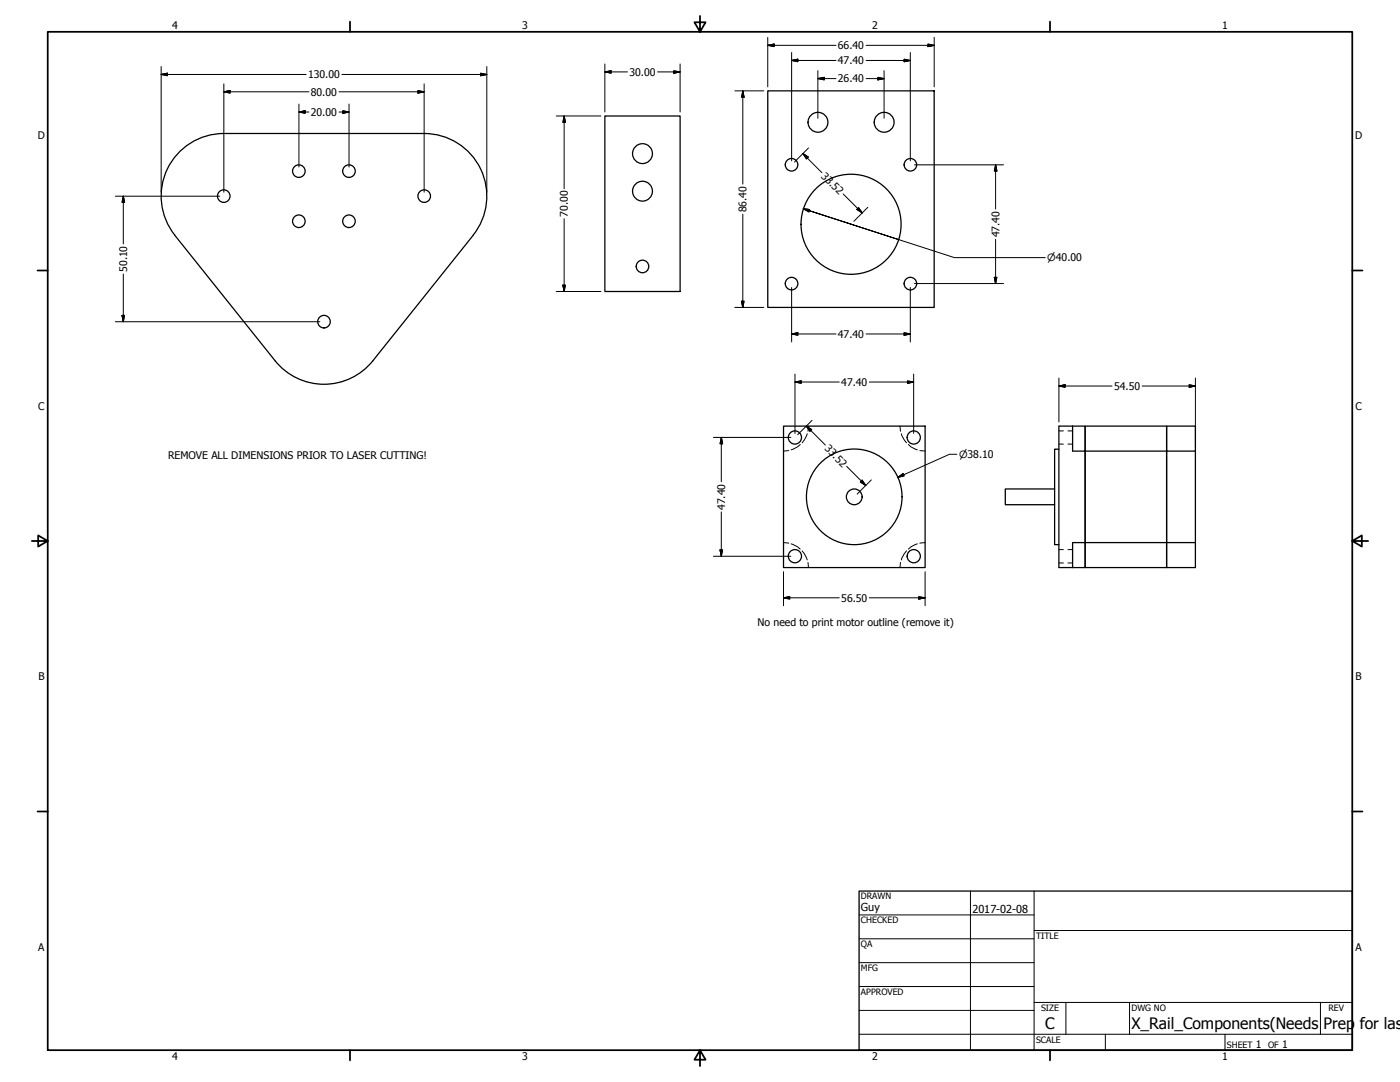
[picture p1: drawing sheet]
<svg xmlns="http://www.w3.org/2000/svg" width="559mm" height="432mm" viewBox="0 0 559 432" stroke-linecap="round" stroke-linejoin="round" font-family="sans-serif">
<!-- layer: Visible (ANSI) -->
<g fill="none" stroke="#000" stroke-width=".51">
<path d="M306.5 36.3h66.4v86.4h-66.4zM241.4 46.3h30.1v70h-30.1zM71.6 60.7a25 25 0 0 1 17.7-7.4h80a25 25 0 0 1 22.5 14.1 25 25 0 0 1-3 26.5l-40 50.1a25 25 0 0 1-39 0l-40-50.1a25 25 0 0 1 1.8-33.2zM312.7 170.1h56.6v56.4h-56.6zM422.7 179.3h-1.8v38.1h1.8M428.1 170.1h5v9.9h-5zM428.1 170.1h-5.4v56.4h5.4M433.1 170.1h32.5v9.9h-32.5zM465.6 170.1h11.5v9.9h-11.5zM420.9 195.1h-19.6v6.3h19.6M433.1 180v36.5h32.5v10h-32.5zM465.6 180v36.5h11.5v10h-11.5z"/>
<path d="M477.1 180v36.5M428.1 216.5h5v10h-5z"/>
<circle cx="326.5" cy="48.8" r="4"/>
<circle cx="352.9" cy="48.8" r="4"/>
<circle cx="89.3" cy="78.3" r="2.51"/>
<circle cx="119.3" cy="68.3" r="2.51"/>
<circle cx="139.3" cy="68.3" r="2.51"/>
<circle cx="169.3" cy="78.3" r="2.51"/>
<circle cx="256.4" cy="61.3" r="4"/>
<circle cx="256.4" cy="76.3" r="4"/>
<circle cx="315.9" cy="65.8" r="2.51"/>
<circle cx="363.4" cy="65.8" r="2.51"/>
<circle cx="119.3" cy="88.3" r="2.51"/>
<circle cx="139.3" cy="88.3" r="2.51"/>
<circle cx="339.7" cy="89.5" r="20"/>
<circle cx="256.4" cy="106.3" r="2.51"/>
<circle cx="315.9" cy="113.2" r="2.51"/>
<circle cx="363.4" cy="113.2" r="2.51"/>
<circle cx="129.3" cy="128.4" r="2.51"/>
<circle cx="317.3" cy="174.6" r="2.64"/>
<circle cx="364.7" cy="174.6" r="2.64"/>
<circle cx="341" cy="198.3" r="19.1"/>
<circle cx="341" cy="198.3" r="3.1"/>
<circle cx="317.3" cy="222" r="2.64"/>
<circle cx="364.7" cy="222" r="2.64"/>
</g>
<!-- layer: Hidden (ANSI) -->
<g fill="none" stroke="#000" stroke-width=".4">
<path d="M314.8 179.8l-2.1 .2M319.4 177.4l-1.1 1-2.5 1.1M322.2 173.1l-1.1 2.5-.9 1.1M322.7 170.1l-.2 2M359.2 170.1l.3 2M359.8 173.1l1.1 2.5 .9 1.1M362.6 177.4l1.1 1 2.4 1.1M367.2 179.8l2.1 .2M422.7 177.2h1.7M422.7 172h1.7M426.3 177.2h1.8M426.3 172h1.8"/>
<path d="M312.7 216.5l2.1 .3M315.8 217l2.5 1.2 1.1 .9M320.2 219.8l.9 1.2 1.1 2.5M361.8 219.8l-.9 1.2-1.1 2.5M366.1 217l-2.4 1.2-1.1 .9M369.3 216.5l-2.1 .3M422.7 219.3h1.7M426.3 219.3h1.8M322.5 224.5l.2 2M359.5 224.5l-.3 2M422.7 224.7h1.7M426.3 224.7h1.8"/>
</g>
<!-- layer: Border (ANSI) -->
<g fill="none" stroke="#000" stroke-width=".7">
<path d="M19 12.7h520.8v406.4h-520.8zM139.7 8.6v4.1M279.4 6.3v6.4l-2.2-3.8h4.4l-2.2 3.8M419.1 8.6v4.1M15 107.9h4M539.8 107.9h4M12.7 215.9h6.3l-3.8-2.2v4.4l3.8-2.2M539.8 215.9l3.8 2.2v-4.4l-3.8 2.2h6.3M15 323.8h4M539.8 323.8h4M139.7 419.1v4.1M279.4 419.1l2.2 3.8h-4.4l2.2-3.8v6.3"/>
<path d="M419.1 419.1v4.1"/>
</g>
<!-- layer: Title (ANSI) -->
<g fill="none" stroke="#000" stroke-width=".4">
<path d="M387.3 355.6v63.5M412.7 355.6v63.5M342.9 365.1h69.8M342.9 374.6h69.8M412.7 371.3h127.1M342.9 384.2h69.8M342.9 393.7h69.8M342.9 412.7h196.9M342.9 403.2h69.8M412.7 400h127.1M425.4 400v12.7M441.2 412.7v6.4"/>
<path d="M450.8 400v12.7M488.9 412.7v6.4M527 400v12.7"/>
</g>
<path d="M342.9 355.6h196.9v63.5h-196.9z" fill="none" stroke="#000" stroke-width=".51"/>
<!-- layer: Dimension (ANSI) -->
<g fill="none" stroke="#000" stroke-width=".4">
<path d="M306.5 18.1l2.5-.5v1zM306.5 18.1h27.2M306.5 14.9v19.8M345.7 18.1h27.2M370.4 17.6l2.5 .5-2.5 .5zM372.9 14.9v19.8M64.3 29.7l2.5-.5v1zM64.3 29.7h57.9M64.3 26.5v50.2M89.3 36.6l2.5-.5v1zM89.3 36.6h34M89.3 33.5v43.2"/>
<path d="M135.3 36.6h34M136.5 29.7h57.8M166.8 36.1l2.5 .5-2.5 .5zM169.3 33.5v43.2M191.8 29.2l2.5 .5-2.5 .5zM194.3 26.5v50.2M241.4 28.7l2.5-.4v.9zM241.4 28.7h9M241.4 25.5v19.2M262.4 28.7h9.1M268.9 28.3l2.6 .4-2.6 .5zM271.5 25.5v19.2"/>
<path d="M293.3 36.3h11.6M296.5 36.3l.5 2.5h-1zM296.5 36.3v37.2M316 24.1l2.5-.5v1zM316 24.1h17.7M316 21v43.2M326.5 31.4l2.5-.5v1zM326.5 31.4h7.2M326.5 28.2v19M345.7 31.4h7.2M345.7 24.1h17.6M350.4 30.9l2.5 .5-2.5 .5z"/>
<path d="M352.9 28.2v19M360.9 23.6l2.4 .5-2.4 .5zM363.3 21v43.2M119.3 44.7l2.5-.5v1zM119.3 44.7h4M119.3 41.5v25.2M135.3 44.7h4M136.8 44.2l2.5 .5-2.5 .5zM139.3 41.5v25.2M222 46.3h17.8M225.2 46.3l.5 2.5h-1zM225.2 46.3v29"/>
<path d="M322.7 59.1l-5.6 5.5M46 78.3h41.7M49.2 78.3l.5 2.5h-1zM49.2 78.3v19M320.5 61.3l2.1 1.4-.7 .7zM320.5 61.3l7.5 7.6M336.5 77.4l7.7 7.6M365 65.8h35.6M397.4 65.8l.5 2.5h-1zM397.4 65.8v17.6M225.2 87.3v29M296.5 85.5v37.2"/>
<path d="M320.6 83.3l2.6 .3-.3 1zM320.6 83.3l2.4 .8M342 83.6l.7-.7 1.5 2.1zM346.4 82.7l-5.6 5.6M358.7 95.6l-35.7-11.5 57.9 18.7h36.3M397.4 95.5v17.7M49.2 109.3v19.1M222 116.3h17.8M224.7 113.8h1l-.5 2.5zM316 114.7v21.8M363.3 114.7v21.8M365 113.2h35.6"/>
<path d="M396.9 110.7h1l-.5 2.5zM46 128.4h81.7M48.7 125.9h1l-.5 2.5zM293.3 122.7h11.6M296 120.2h1l-.5 2.5zM316 133.3l2.5-.5v1zM316 133.3h17.7M345.7 133.3h17.6M360.9 132.8l2.4 .5-2.4 .5zM317.3 152.5l2.5-.5v1zM317.3 152.5h17.7M317.3 149.3v23.7"/>
<path d="M347 152.5h17.7M362.2 152l2.5 .5-2.5 .5zM364.7 149.3v23.7M422.7 154.1l2.4-.6v1.1zM422.7 154.1h21.2M422.7 150.9v17.5M455.9 154.1h21.2M474.7 153.5l2.4 .6-2.4 .5zM477.1 150.9v27.5M284.7 174.6h31M287.9 174.6l.5 2.5h-1zM287.9 174.6v17.7"/>
<path d="M321.8 170.1l2.2 1.3-.7 .7zM321.8 170.1l7.6 7.5M324.1 167.8l-5.7 5.7M337.9 186.1l7.7 7.6M344.1 191.6l1.5 2.1-2.2-1.4zM347.8 191.5l-5.7 5.7M358.4 190.5l2-1.5 .5 .9zM382 181.3h-3l-20.6 9.2M287.4 219.5h1l-.5 2.5zM287.9 204.3v17.7M284.7 222h31M312.7 238.6l2.5-.5v1z"/>
<path d="M312.7 238.6h22.3M312.7 228.2v13.5M347 238.6h22.3M366.7 238.1l2.6 .5-2.6 .5zM369.3 228.2v13.5"/>
</g>
<g fill="#000" stroke="#000" stroke-width=".4">
<path d="M306.5 18.1l2.5-.5zM306.5 18.1l2.5-.5v1zM370.4 18.6l2.5-.5zM370.4 17.6l2.5 .5-2.5 .5zM64.3 29.7l2.5-.5zM64.3 29.7l2.5-.5v1zM89.3 36.6l2.5-.5zM89.3 36.6l2.5-.5v1zM166.8 37.1l2.5-.5zM166.8 36.1l2.5 .5-2.5 .5zM191.8 30.2l2.5-.5zM191.8 29.2l2.5 .5-2.5 .5z"/>
<path d="M241.4 28.7l2.5-.4zM241.4 28.7l2.5-.4v.9zM268.9 29.2l2.6-.5zM268.9 28.3l2.6 .4-2.6 .5zM296.5 36.3l.5 2.5zM296.5 36.3l.5 2.5h-1zM316 24.1l2.5-.5zM316 24.1l2.5-.5v1zM326.5 31.4l2.5-.5zM326.5 31.4l2.5-.5v1zM350.4 31.9l2.5-.5zM350.4 30.9l2.5 .5-2.5 .5z"/>
<path d="M360.9 24.6l2.4-.5zM360.9 23.6l2.4 .5-2.4 .5zM119.3 44.7l2.5-.5zM119.3 44.7l2.5-.5v1zM136.8 45.2l2.5-.5zM136.8 44.2l2.5 .5-2.5 .5zM225.2 46.3l.5 2.5zM225.2 46.3l.5 2.5h-1zM320.5 61.3l2.1 1.4zM320.5 61.3l2.1 1.4-.7 .7zM397.4 65.8l.5 2.5zM397.4 65.8l.5 2.5h-1z"/>
<path d="M49.2 78.3l.5 2.5zM49.2 78.3l.5 2.5h-1zM320.6 83.3l2.6 .3zM320.6 83.3l2.6 .3-.3 1zM342 83.6l2.2 1.4zM342 83.6l.7-.7 1.5 2.1zM224.7 113.8l.5 2.5zM224.7 113.8h1l-.5 2.5zM396.9 110.7l.5 2.5zM396.9 110.7h1l-.5 2.5zM48.7 125.9l.5 2.5zM48.7 125.9h1l-.5 2.5z"/>
<path d="M296 120.2l.5 2.5zM296 120.2h1l-.5 2.5zM316 133.3l2.5-.5zM316 133.3l2.5-.5v1zM360.9 133.8l2.4-.5zM360.9 132.8l2.4 .5-2.4 .5zM317.3 152.5l2.5-.5zM317.3 152.5l2.5-.5v1zM362.2 153l2.5-.5zM362.2 152l2.5 .5-2.5 .5zM422.7 154.1l2.4-.6zM422.7 154.1l2.4-.6v1.1z"/>
<path d="M474.7 154.6l2.4-.5zM474.7 153.5l2.4 .6-2.4 .5zM287.9 174.6l.5 2.5zM287.9 174.6l.5 2.5h-1zM321.8 170.1l2.2 1.3zM321.8 170.1l2.2 1.3-.7 .7zM343.4 192.3l2.2 1.4zM344.1 191.6l1.5 2.1-2.2-1.4zM358.4 190.5l2-1.5zM358.4 190.5l2-1.5 .5 .9zM287.4 219.5l.5 2.5zM287.4 219.5h1l-.5 2.5z"/>
<path d="M312.7 238.6l2.5-.5zM312.7 238.6l2.5-.5v1zM366.7 239.1l2.6-.5zM366.7 238.1l2.6 .5-2.6 .5z"/>
</g>
<g font-size="6.3">
<text x="417.2" y="410.6">C</text>
<text x="451.6" y="410.7">X_Rail_Components(Needs</text>
<text x="528.3" y="410.7">Prep</text>
<text x="542.7" y="410.7">for las</text>
</g>
<g font-size="4.4">
<text x="343.7" y="363.5">Guy</text>
<text x="388.1" y="364.3">2017-02-08</text>
</g>
<g font-size="4.2">
<text x="68.7" y="11.7">4</text>
<text x="208.4" y="11.7">3</text>
<text x="348.1" y="11.7">2</text>
<text x="487.8" y="11.7">1</text>
<text x="334.5" y="19.6">66.40</text>
<text x="334.5" y="25.7">47.40</text>
<text x="122.9" y="31.2">130.00</text>
<text x="251.2" y="30.2">30.00</text>
<text x="334.5" y="32.9">26.40</text>
<text x="124.1" y="38.2">80.00</text>
<text x="124.1" y="46.2">20.00</text>
<text x="15.1" y="55.5">D</text>
<text x="540.9" y="55.5">D</text>
<text x="327.5" y="70.5" transform="rotate(45 327.5 70.5)">33.52</text>
<text x="226.7" y="86.5" transform="rotate(-90 226.7 86.5)">70.00</text>
<text x="298" y="84.7" transform="rotate(-90 298 84.7)">86.40</text>
<text x="398.9" y="94.7" transform="rotate(-90 398.9 94.7)">47.40</text>
<text x="50.7" y="108.5" transform="rotate(-90 50.7 108.5)">50.10</text>
<text x="334.5" y="134.8">47.40</text>
<text x="335.8" y="154">47.40</text>
<text x="444.7" y="155.6">54.50</text>
<text x="15.2" y="163.4">C</text>
<text x="541" y="163.4">C</text>
<text x="328.9" y="179.3" transform="rotate(45 328.9 179.3)">33.52</text>
<text x="67.1" y="183">REMOVE ALL DIMENSIONS PRIOR TO LASER CUTTING!</text>
<text x="289.4" y="203.5" transform="rotate(-90 289.4 203.5)">47.40</text>
<text x="335.8" y="240.1">56.50</text>
<text x="302.3" y="249.7">No need to print motor outline (remove it)</text>
<text x="15.3" y="271.4">B</text>
<text x="541.1" y="271.4">B</text>
<text x="15.2" y="379.3">A</text>
<text x="541" y="379.3">A</text>
<text x="501.3" y="418.3">1</text>
<text x="511.8" y="418.3">1</text>
<text x="68.7" y="423.2">4</text>
<text x="208.4" y="423.2">3</text>
<text x="348.1" y="423.2">2</text>
<text x="487.8" y="423.2">1</text>
</g>
<g font-size="4">
<text x="418" y="104.3">⌀40.00</text>
<text x="382.8" y="182.8">⌀38.10</text>
</g>
<g font-size="3.5">
<text x="343.7" y="358.9">DRAWN</text>
<text x="343.7" y="368.5">CHECKED</text>
<text x="413.5" y="374.6">TITLE</text>
<text x="343.7" y="378">QA</text>
<text x="343.7" y="387.5">MFG</text>
<text x="343.7" y="397.1">APPROVED</text>
<text x="415.5" y="403.4">SIZE</text>
<text x="451.6" y="403.4">DWG NO</text>
<text x="530.3" y="403.4">REV</text>
<text x="413.5" y="416.1">SCALE</text>
<text x="489.7" y="418.3">SHEET</text>
<text x="506.2" y="418.3">OF</text>
</g>
</svg>
